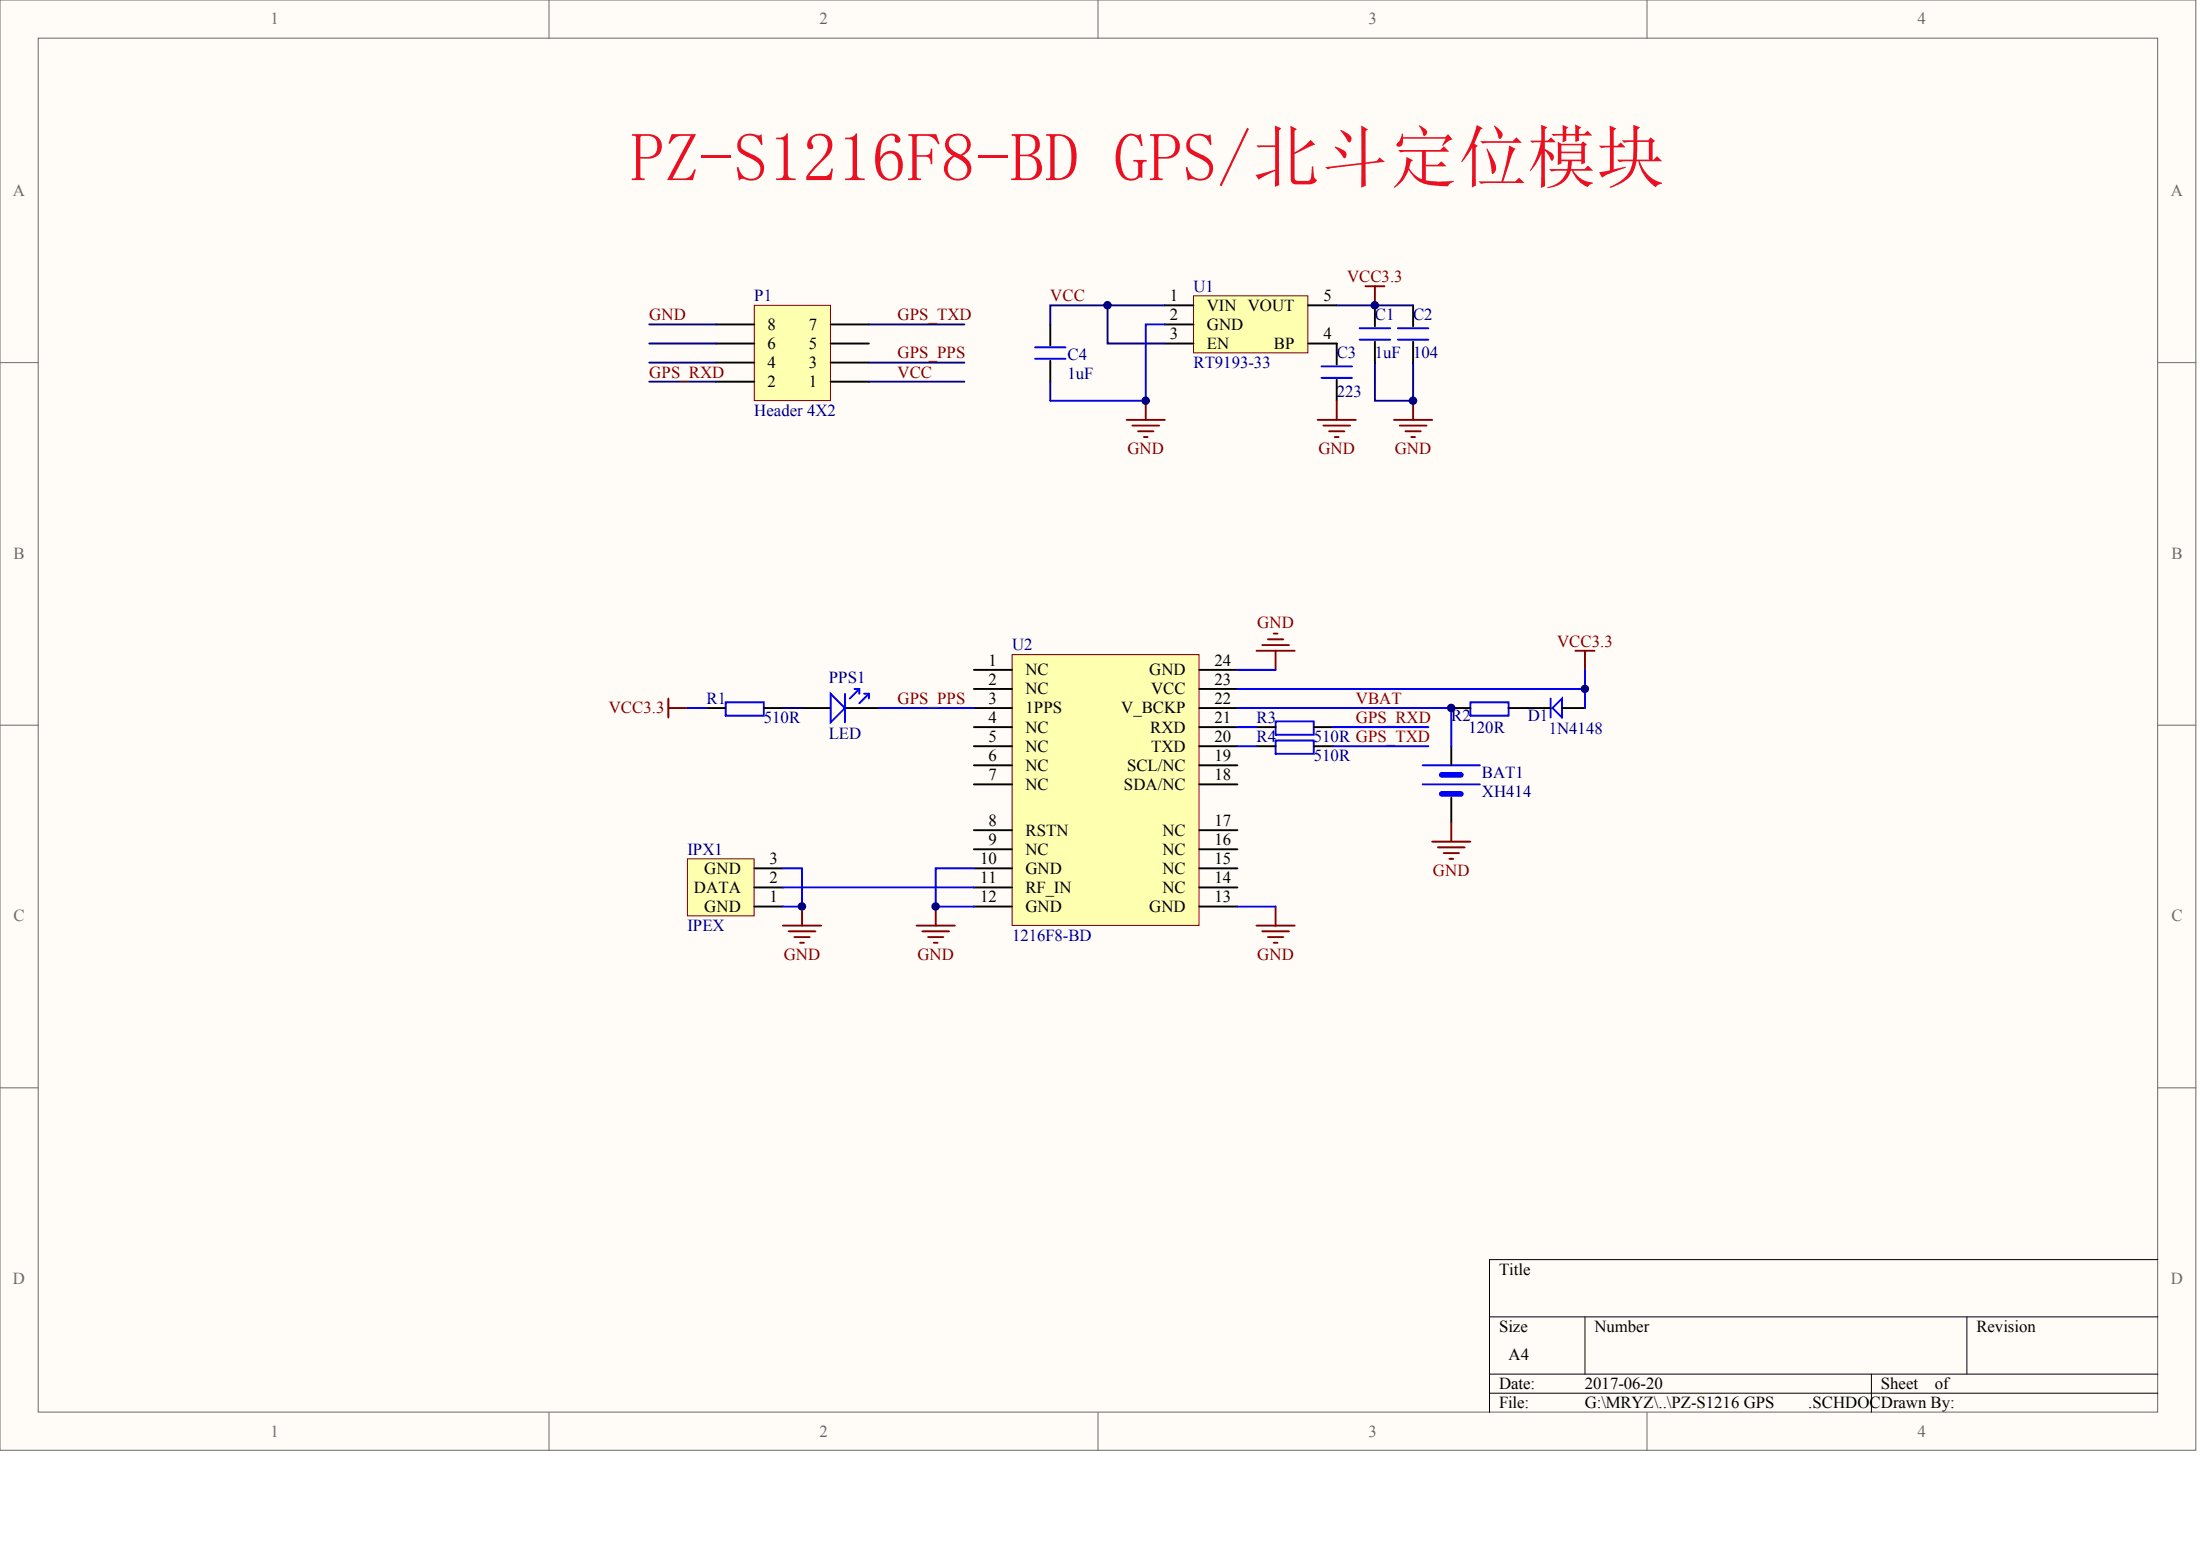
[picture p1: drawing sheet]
<svg xmlns="http://www.w3.org/2000/svg" width="840mm" height="594mm" viewBox="0 0 840 594" stroke-linecap="round" stroke-linejoin="round" font-family="sans-serif">
<g fill="#fffcf8" stroke="#696969" stroke-width=".38">
<path d="M0 0h838v553.4h-838z"/>
<path d="M14.6 14.6h808.8v524.2h-808.8z"/>
</g>
<path d="M209.5 0v14.6M419 0v14.6M628.6 0v14.6M0 138.4h14.6M823.5 138.4h14.6M0 276.7h14.6M823.5 276.7h14.6M0 415.1h14.6M823.5 415.1h14.6M209.5 538.9v14.5M419 538.9v14.5M628.6 538.9v14.5" fill="none" stroke="#696969" stroke-width=".38"/>
<path d="M823.5 480.6h-255.1v58.3M568.4 502.5h255.1M604.9 502.5v21.8M750.6 502.5v21.8M568.4 524.3h255.1M568.4 531.6h255.1M714.2 524.3v14.6" fill="none" stroke="#000" stroke-width=".38"/>
<path d="M395 136.9h11.7M395 132.5h11.7M504.3 139.8h11.7M518.9 129.6h11.7M518.9 125.2h11.7M533.5 129.6h11.6M533.5 125.2h11.6M504.3 144.2h11.7M276.9 268h14.6v5.1h-14.6zM561.2 268h14.5v5.1h-14.5z" fill="none" stroke="#00f" stroke-width=".73"/>
<path d="M524.7 116.5v8M539.3 116.5v8M400.8 123.8v8M400.8 137.6v8M510.1 131.1v8M524.7 130.3v8.1M539.3 130.3v8.1M510.1 144.9v8M269.6 270.2h7.3M291.5 270.2h7.3M553.9 270.2h7.3M575.7 270.2h7.3" fill="none" stroke="#000" stroke-width=".73"/>
<path d="M455.5 112.9h43.6v21.7h-43.6z" fill="#ffffb0" stroke="#800000" stroke-width=".38"/>
<path d="M444.6 116.5h10.9M499.2 116.5h10.9M444.6 123.8h10.9M444.6 131.1h10.9M499.2 131.1h10.9M306.1 270.2h10.9M322.1 270.2h13.1" fill="none" stroke="#000" stroke-width=".73"/>
<path d="M317 264.7l5.5 5.5-5.5 5.4zM322.5 264.7v10.9M326.1 262.9h1.9v1.8M328 262.9l-3.7 3.6M329.8 264.7h1.8M331.6 264.7l-3.6 3.6M331.6 264.7v1.8" fill="none" stroke="#00f" stroke-width=".73"/>
<path d="M422.7 116.5v14.6h21.9M444.6 116.5h-43.8v7.3M510.1 116.5h29.2M524.7 138.4v14.5h14.6v-14.5M400.8 145.6v7.3M298.8 270.2h7.3" fill="none" stroke="#000080" stroke-width=".73"/>
<g fill="none" stroke="#800000" stroke-width=".73">
<path d="M521.1 109.2h7.3M524.7 109.2v7.3M437.3 152.9v7.3M510.1 152.9v7.3M539.3 152.9v7.3M430 160.2h14.6M432.2 162.4h10.2M434.4 164.6h5.8M436.5 166.8h1.5M502.9 160.2h14.5M505 162.4h10.2M507.2 164.6h5.9"/>
<path d="M509.4 166.8h1.5M532 160.2h14.6M534.2 162.4h10.2M536.4 164.6h5.8M538.6 166.8h1.4M349.8 353.2h14.6M352 355.4h10.2M354.2 357.5h5.8M356.4 359.7h1.4M357.1 345.9v7.3"/>
</g>
<path d="M262.4 327.7h25.4v21.8h-25.4z" fill="#ffffb0" stroke="#800000" stroke-width=".38"/>
<path d="M553.9 284.7v7.3M553.9 304.4v9.5M287.9 338.6h10.9M287.9 331.3h10.9M287.9 345.9h10.9" fill="none" stroke="#000" stroke-width=".73"/>
<path d="M542.9 292h21.9M542.9 299.3h21.9" fill="none" stroke="#00f" stroke-width=".73"/>
<path d="M550.2 295.6h7.3M550.2 302.9h7.3" fill="none" stroke="#00f" stroke-width="2.2"/>
<path d="M386.3 249.8h71.3v103.3h-71.3z" fill="#ffffb0" stroke="#800000" stroke-width=".38"/>
<g fill="none" stroke="#000" stroke-width=".73">
<path d="M371.7 255.6h14.6M457.7 255.6h14.6M371.7 262.9h14.6M371.7 270.2h14.6M371.7 277.4h14.6M457.7 262.9h14.6M457.7 270.2h14.6M457.7 277.4h14.6M479.5 277.4h7.3M501.4 277.4h7.3M583 270.2h8.8M596.1 270.2h8.8"/>
<path d="M371.7 284.7h14.6M371.7 292h14.6M371.7 299.3h14.6M457.7 284.7h14.6M457.7 292h14.6M457.7 299.3h14.6M479.5 284.7h7.3M501.4 284.7h7.3M371.7 316.8h14.6M457.7 316.8h14.6M371.7 324h14.6M371.7 331.3h14.6"/>
<path d="M371.7 338.6h14.6M457.7 324h14.6M457.7 331.3h14.6M457.7 338.6h14.6M371.7 345.9h14.6M457.7 345.9h14.6"/>
</g>
<g fill="none" stroke="#00f" stroke-width=".73">
<path d="M472.3 255.6h14.5M604.9 255.6v7.3h-132.6M262.4 270.2h7.2M335.2 270.2h36.5M472.3 270.2h81.6v14.5M472.3 277.4h7.2M486.8 275.3h14.6v5.1h-14.6zM508.7 277.4h36.4M591.8 266.5v7.3M592.5 270.2l3.6-3.7v7.3zM604.9 262.9v7.3M472.3 284.7h7.2"/>
<path d="M486.8 282.5h14.6v5.1h-14.6zM508.7 284.7h36.4M298.8 331.3h7.3v14.6h-7.3M298.8 338.6h72.9M371.7 331.3h-14.6v14.6h14.6M472.3 345.9h14.5"/>
</g>
<g fill="none" stroke="#800000" stroke-width=".73">
<path d="M479.5 248.3h14.6M481.7 246.1h10.2M483.9 243.9h5.8M486.1 241.8h1.5M486.8 248.3v7.3M601.2 248.3h7.3M604.9 248.3v7.3M255.1 266.5v7.3M255.1 270.2h7.3M553.9 313.9v7.2M546.6 321.1h14.6M548.8 323.3h10.2"/>
<path d="M551 325.5h5.8M553.1 327.7h1.5M298.8 353.2h14.6M301 355.4h10.2M303.2 357.5h5.8M305.4 359.7h1.4M306.1 345.9v7.3M479.5 353.2h14.6M481.7 355.4h10.2M483.9 357.5h5.8M486.1 359.7h1.5M486.8 345.9v7.3"/>
</g>
<path d="M287.9 116.5h29v36.3h-29z" fill="#ffffb0" stroke="#800000" stroke-width=".38"/>
<path d="M273.3 138.4h14.6M273.3 131.1h14.6M273.3 123.8h14.6M317 138.4h14.6M317 131.1h14.6M317 123.8h14.6M273.3 145.6h14.6M317 145.6h14.6" fill="none" stroke="#000" stroke-width=".73"/>
<path d="M247.8 138.4h25.5M247.8 123.8h25.5M247.8 131.1h25.5M331.6 138.4h36.4M331.6 123.8h36.4M247.8 145.6h25.5M331.6 145.6h36.4" fill="none" stroke="#000080" stroke-width=".73"/>
<path d="M444.6 123.8h-7.3v29.1h-36.5" fill="none" stroke="#00f" stroke-width=".73"/>
<g fill="#000080" stroke="#000080" stroke-width=".38">
<circle cx="306.1" cy="345.9" r="1.42"/>
<circle cx="357.1" cy="345.9" r="1.42"/>
<circle cx="422.7" cy="116.5" r="1.42"/>
<circle cx="437.2" cy="152.9" r="1.42"/>
<circle cx="524.7" cy="116.5" r="1.42"/>
<circle cx="539.3" cy="152.9" r="1.42"/>
<circle cx="553.8" cy="270.1" r="1.42"/>
<circle cx="604.9" cy="262.8" r="1.42"/>
</g>
<text font-size="26.2" fill="#ee0e22" x="240.5" y="69.1">PZ-S1216F8-BD GPS/北斗定位模块</text>
<g font-size="6.4" fill="#696969">
<text x="103.2" y="9.3">1</text>
<text x="312.7" y="9.3">2</text>
<text x="522.2" y="9.3">3</text>
<text x="731.8" y="9.3">4</text>
<text x="5" y="74.9">A</text>
<text x="828.5" y="74.9">A</text>
<text x="5.2" y="213.2">B</text>
<text x="828.7" y="213.2">B</text>
<text x="5.2" y="351.6">C</text>
<text x="828.7" y="351.6">C</text>
<text x="5" y="490">D</text>
<text x="828.5" y="490">D</text>
<text x="103.2" y="548.2">1</text>
<text x="312.7" y="548.2">2</text>
<text x="522.2" y="548.2">3</text>
<text x="731.8" y="548.2">4</text>
</g>
<g font-size="6.4" fill="#800000">
<text x="514.1" y="107.7">VCC3.3</text>
<text x="400.8" y="114.9">VCC</text>
<text x="247.8" y="122.2">GND</text>
<text x="342.5" y="122.2">GPS_TXD</text>
<text x="342.5" y="136.8">GPS_PPS</text>
<text x="247.8" y="144.1">GPS_RXD</text>
<text x="342.5" y="144.1">VCC</text>
<text x="430.3" y="173.2">GND</text>
<text x="503.2" y="173.2">GND</text>
<text x="532.3" y="173.2">GND</text>
<text x="479.8" y="239.5">GND</text>
<text x="594.2" y="246.7">VCC3.3</text>
<text x="342.5" y="268.6">GPS_PPS</text>
<text x="517.4" y="268.6">VBAT</text>
<text x="232.3" y="272.2">VCC3.3</text>
<text x="517.4" y="275.9">GPS_RXD</text>
<text x="546.9" y="334.1">GND</text>
<text x="299.1" y="366.2">GND</text>
<text x="350.1" y="366.2">GND</text>
<text x="479.8" y="366.2">GND</text>
</g>
<g font-size="6.4" fill="#000080">
<text x="455.5" y="111.3">U1</text>
<text x="287.9" y="114.9">P1</text>
<text x="524.7" y="122.2">C1</text>
<text x="539.3" y="122.2">C2</text>
<text x="407.4" y="137.5">C4</text>
<text x="510.1" y="136.8">C3</text>
<text x="524.7" y="136.8">1uF</text>
<text x="539.3" y="136.8">104</text>
<text x="455.5" y="140.4">RT9193-33</text>
<text x="407.4" y="144.8">1uF</text>
<text x="510.1" y="151.3">223</text>
<text x="287.9" y="158.6">Header 4X2</text>
<text x="386.3" y="248.2">U2</text>
<text x="316.3" y="260.6">PPS1</text>
<text x="269.6" y="268.6">R1</text>
<text x="291.5" y="275.9">510R</text>
<text x="479.5" y="275.9">R3</text>
<text x="553.9" y="275.1">R2</text>
<text x="583" y="275.1">D1</text>
<text x="560.4" y="279.5">120R</text>
<text x="591" y="280.2">1N4148</text>
<text x="316.3" y="282.1">LED</text>
<text x="479.5" y="283.1">R4</text>
<text x="501.4" y="283.1">510R GPS_TXD</text>
<text x="501.4" y="290.4">510R</text>
<text x="565.5" y="297">BAT1</text>
<text x="565.5" y="304.3">XH414</text>
<text x="262.4" y="326.1">IPX1</text>
<text x="262.4" y="355.2">IPEX</text>
<text x="386.3" y="358.9">1216F8-BD</text>
</g>
<g font-size="6.4">
<text x="446.5" y="114.9">1</text>
<text x="460.6" y="118.6">VIN VOUT</text>
<text x="505" y="114.9">5</text>
<text x="293" y="125.9">8</text>
<text x="308.7" y="125.9">7</text>
<text x="446.5" y="122.2">2</text>
<text x="460.6" y="125.9">GND</text>
<text x="446.5" y="129.5">3</text>
<text x="505" y="129.5">4</text>
<text x="293" y="133.1">6</text>
<text x="308.7" y="133.1">5</text>
<text x="460.6" y="133.1">EN</text>
<text x="486.2" y="133.1">BP</text>
<text x="293" y="140.4">4</text>
<text x="308.7" y="140.4">3</text>
<text x="293" y="147.7">2</text>
<text x="308.7" y="147.7">1</text>
<text x="377.2" y="254">1</text>
<text x="391.4" y="257.7">NC</text>
<text x="438.6" y="257.7">GND</text>
<text x="463.5" y="254">24</text>
<text x="377.2" y="261.3">2</text>
<text x="463.5" y="261.3">23</text>
<text x="377.2" y="268.6">3</text>
<text x="391.4" y="264.9">NC</text>
<text x="439.3" y="264.9">VCC</text>
<text x="463.5" y="268.6">22</text>
<text x="377.2" y="275.9">4</text>
<text x="391.4" y="272.2">1PPS</text>
<text x="427.9" y="272.2">V_BCKP</text>
<text x="463.5" y="275.9">21</text>
<text x="391.4" y="279.5">NC</text>
<text x="438.9" y="279.5">RXD</text>
<text x="377.2" y="283.1">5</text>
<text x="391.4" y="286.8">NC</text>
<text x="439.3" y="286.8">TXD</text>
<text x="463.5" y="283.1">20</text>
<text x="377.2" y="290.4">6</text>
<text x="463.5" y="290.4">19</text>
<text x="377.2" y="297.7">7</text>
<text x="391.4" y="294.1">NC</text>
<text x="430.2" y="294.1">SCL/NC</text>
<text x="463.5" y="297.7">18</text>
<text x="391.4" y="301.4">NC</text>
<text x="429" y="301.4">SDA/NC</text>
<text x="377.2" y="315.2">8</text>
<text x="463.5" y="315.2">17</text>
<text x="377.2" y="322.5">9</text>
<text x="391.4" y="318.8">RSTN</text>
<text x="443.6" y="318.8">NC</text>
<text x="463.5" y="322.5">16</text>
<text x="293.7" y="329.8">3</text>
<text x="374" y="329.8">10</text>
<text x="391.4" y="326.1">NC</text>
<text x="443.6" y="326.1">NC</text>
<text x="463.5" y="329.8">15</text>
<text x="268.8" y="333.4">GND</text>
<text x="391.4" y="333.4">GND</text>
<text x="443.6" y="333.4">NC</text>
<text x="264.8" y="340.7">DATA</text>
<text x="293.7" y="337">2</text>
<text x="374" y="337">11</text>
<text x="391.4" y="340.7">RF_IN</text>
<text x="443.6" y="340.7">NC</text>
<text x="463.5" y="337">14</text>
<text x="268.8" y="348">GND</text>
<text x="293.7" y="344.3">1</text>
<text x="374" y="344.3">12</text>
<text x="391.4" y="348">GND</text>
<text x="438.6" y="348">GND</text>
<text x="463.5" y="344.3">13</text>
<text x="572.1" y="486.3">Title</text>
<text x="572.1" y="508.2">Size</text>
<text x="608.5" y="508.2">Number</text>
<text x="754.3" y="508.2">Revision</text>
<text x="575.7" y="519.1">A4</text>
<text x="572.1" y="530">Date:</text>
<text x="604.9" y="530">2017-06-20</text>
<text x="717.8" y="530">Sheet</text>
<text x="738.4" y="530">of</text>
<text x="572.1" y="537.3">File:</text>
<text x="604.9" y="537.3">G:\MRYZ\..\PZ-S1216 GPS</text>
<text x="690.1" y="537.3">.SCHDOCDrawn By:</text>
</g>
</svg>
